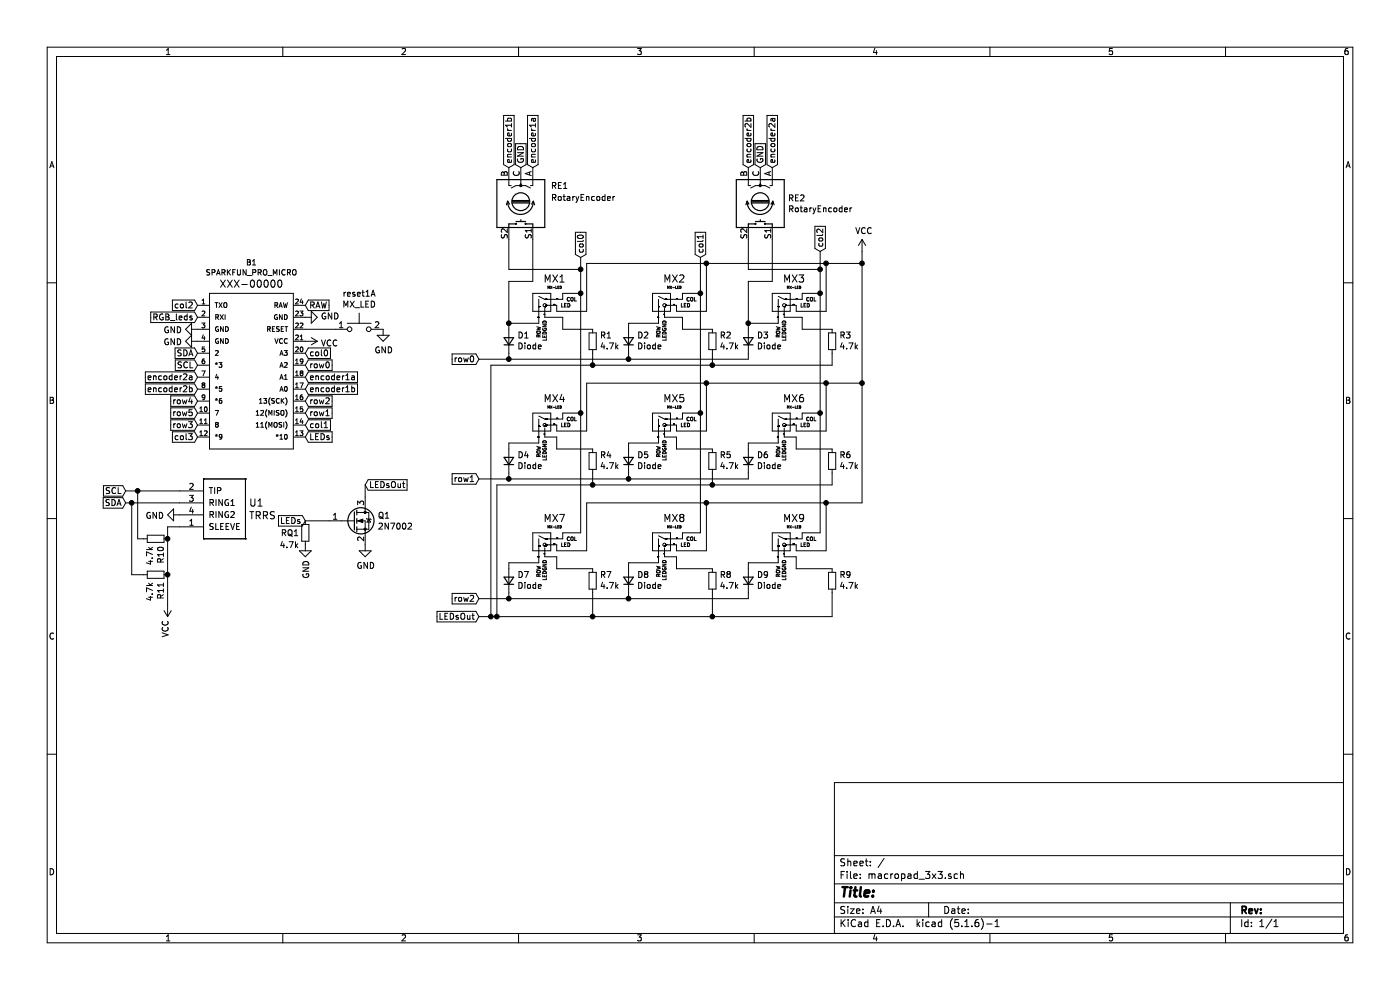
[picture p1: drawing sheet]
EESchema Schematic File Version 4
EELAYER 30 0
EELAYER END
$Descr A4 11693 8268
encoding utf-8
Sheet 1 1
Title ""
Date ""
Rev ""
Comp ""
Comment1 ""
Comment2 ""
Comment3 ""
Comment4 ""
$EndDescr
$Comp
L SparkFun-Boards:SPARKFUN_PRO_MICRO B1
U 1 1
P 2100 3100
F 0 "B1" H 2100 4010 45  0000 C CNN
F 1 "SPARKFUN_PRO_MICRO" H 2100 3926 45  0000 C CNN
F 2 "Boards:SPARKFUN_PRO_MICRO" H 2100 3900 20  0001 C CNN
F 3 "" H 2100 3100 50  0001 C CNN
F 4 "XXX-00000" H 2100 3831 60  0000 C CNN "Field4"
	1    2100 3100
	1    0    0    -1  
$EndComp
$Comp
L Device:D_Small D1
U 1 1
P 4250 2850
F 0 "D1" V 4296 2780 50  0000 R CNN
F 1 "Diode" V 4205 2780 50  0000 R CNN
F 2 "Keebio-Parts:Diode-Hybrid-Back" V 4250 2850 50  0001 C CNN
F 3 "~" V 4250 2850 50  0001 C CNN
	1    4250 2850
	0    -1   -1   0   
$EndComp
$Comp
L Device:D_Small D2
U 1 1
P 5250 2850
F 0 "D2" V 5296 2780 50  0000 R CNN
F 1 "Diode" V 5205 2780 50  0000 R CNN
F 2 "Keebio-Parts:Diode-Hybrid-Back" V 5250 2850 50  0001 C CNN
F 3 "~" V 5250 2850 50  0001 C CNN
	1    5250 2850
	0    -1   -1   0   
$EndComp
$Comp
L Device:D_Small D3
U 1 1
P 6250 2850
F 0 "D3" V 6296 2780 50  0000 R CNN
F 1 "Diode" V 6205 2780 50  0000 R CNN
F 2 "Keebio-Parts:Diode-Hybrid-Back" V 6250 2850 50  0001 C CNN
F 3 "~" V 6250 2850 50  0001 C CNN
	1    6250 2850
	0    -1   -1   0   
$EndComp
$Comp
L Device:D_Small D4
U 1 1
P 4250 3850
F 0 "D4" V 4296 3780 50  0000 R CNN
F 1 "Diode" V 4205 3780 50  0000 R CNN
F 2 "Keebio-Parts:Diode-Hybrid-Back" V 4250 3850 50  0001 C CNN
F 3 "~" V 4250 3850 50  0001 C CNN
	1    4250 3850
	0    -1   -1   0   
$EndComp
$Comp
L Device:D_Small D5
U 1 1
P 5250 3850
F 0 "D5" V 5296 3780 50  0000 R CNN
F 1 "Diode" V 5205 3780 50  0000 R CNN
F 2 "Keebio-Parts:Diode-Hybrid-Back" V 5250 3850 50  0001 C CNN
F 3 "~" V 5250 3850 50  0001 C CNN
	1    5250 3850
	0    -1   -1   0   
$EndComp
$Comp
L Device:D_Small D6
U 1 1
P 6250 3850
F 0 "D6" V 6296 3780 50  0000 R CNN
F 1 "Diode" V 6205 3780 50  0000 R CNN
F 2 "Keebio-Parts:Diode-Hybrid-Back" V 6250 3850 50  0001 C CNN
F 3 "~" V 6250 3850 50  0001 C CNN
	1    6250 3850
	0    -1   -1   0   
$EndComp
$Comp
L Device:D_Small D7
U 1 1
P 4250 4850
F 0 "D7" V 4296 4780 50  0000 R CNN
F 1 "Diode" V 4205 4780 50  0000 R CNN
F 2 "Keebio-Parts:Diode-Hybrid-Back" V 4250 4850 50  0001 C CNN
F 3 "~" V 4250 4850 50  0001 C CNN
	1    4250 4850
	0    -1   -1   0   
$EndComp
$Comp
L Device:D_Small D8
U 1 1
P 5250 4850
F 0 "D8" V 5296 4780 50  0000 R CNN
F 1 "Diode" V 5205 4780 50  0000 R CNN
F 2 "Keebio-Parts:Diode-Hybrid-Back" V 5250 4850 50  0001 C CNN
F 3 "~" V 5250 4850 50  0001 C CNN
	1    5250 4850
	0    -1   -1   0   
$EndComp
$Comp
L Device:D_Small D9
U 1 1
P 6250 4850
F 0 "D9" V 6296 4780 50  0000 R CNN
F 1 "Diode" V 6205 4780 50  0000 R CNN
F 2 "Keebio-Parts:Diode-Hybrid-Back" V 6250 4850 50  0001 C CNN
F 3 "~" V 6250 4850 50  0001 C CNN
	1    6250 4850
	0    -1   -1   0   
$EndComp
Wire Wire Line
	4500 2700 4250 2700
Wire Wire Line
	5500 2700 5250 2700
Wire Wire Line
	6500 2700 6250 2700
Wire Wire Line
	4500 3700 4250 3700
Wire Wire Line
	6500 3700 6250 3700
Text GLabel 4850 2150 1    50   Input ~ 0
col0
Text GLabel 5850 2150 1    50   Input ~ 0
col1
Text GLabel 6850 2100 1    50   Input ~ 0
col2
Text GLabel 4000 3000 0    50   Input ~ 0
row0
Text GLabel 4000 4000 0    50   Input ~ 0
row1
Text GLabel 4000 5000 0    50   Input ~ 0
row2
Text GLabel 2550 2950 2    50   Input ~ 0
col0
Text GLabel 2550 3050 2    50   Input ~ 0
row0
Text GLabel 2550 3150 2    50   Input ~ 0
encoder1a
Text GLabel 2550 3250 2    50   Input ~ 0
encoder1b
Text GLabel 2550 3350 2    50   Input ~ 0
row2
Text GLabel 1650 3150 0    50   Input ~ 0
encoder2a
Text GLabel 1650 3250 0    50   Input ~ 0
encoder2b
Text GLabel 1650 3350 0    50   Input ~ 0
row4
Text GLabel 1650 3450 0    50   Input ~ 0
row5
Text GLabel 2550 2550 2    50   Input ~ 0
RAW
Text GLabel 1650 2550 0    50   Input ~ 0
col2
$Comp
L Device:Rotary_Encoder_Switch RE2
U 1 1
P 6350 1700
F 0 "RE2" V 6304 1930 50  0000 L CNN
F 1 "RotaryEncoder" V 6395 1930 50  0000 L CNN
F 2 "Keebio-Parts:RotaryEncoder_EC11" H 6200 1860 50  0001 C CNN
F 3 "~" H 6350 1960 50  0001 C CNN
	1    6350 1700
	0    1    1    0   
$EndComp
$Comp
L Device:Rotary_Encoder_Switch RE1
U 1 1
P 4350 1700
F 0 "RE1" V 4200 1950 50  0000 L CNN
F 1 "RotaryEncoder" V 4300 1950 50  0000 L CNN
F 2 "Keebio-Parts:RotaryEncoder_EC11" H 4200 1860 50  0001 C CNN
F 3 "~" H 4350 1960 50  0001 C CNN
	1    4350 1700
	0    1    1    0   
$EndComp
Text GLabel 1650 3550 0    50   Input ~ 0
row3
Text GLabel 1650 3650 0    50   Input ~ 0
col3
Text GLabel 6350 1400 1    50   Input ~ 0
GND
Text GLabel 4350 1400 1    50   Input ~ 0
GND
Text GLabel 2550 3450 2    50   Input ~ 0
row1
Text GLabel 2550 3550 2    50   Input ~ 0
col1
Text GLabel 4450 1400 1    50   Input ~ 0
encoder1a
Text GLabel 4250 1400 1    50   Input ~ 0
encoder1b
Text GLabel 6450 1400 1    50   Input ~ 0
encoder2a
Text GLabel 6250 1400 1    50   Input ~ 0
encoder2b
$Comp
L power:GND #PWR0101
U 1 1
P 1650 2750
F 0 "#PWR0101" H 1650 2500 50  0001 C CNN
F 1 "GND" V 1655 2622 50  0000 R CNN
F 2 "" H 1650 2750 50  0001 C CNN
F 3 "" H 1650 2750 50  0001 C CNN
	1    1650 2750
	0    1    1    0   
$EndComp
$Comp
L power:GND #PWR0102
U 1 1
P 1650 2850
F 0 "#PWR0102" H 1650 2600 50  0001 C CNN
F 1 "GND" V 1655 2722 50  0000 R CNN
F 2 "" H 1650 2850 50  0001 C CNN
F 3 "" H 1650 2850 50  0001 C CNN
	1    1650 2850
	0    1    1    0   
$EndComp
$Comp
L power:GND #PWR0103
U 1 1
P 2550 2650
F 0 "#PWR0103" H 2550 2400 50  0001 C CNN
F 1 "GND" V 2555 2522 50  0000 R CNN
F 2 "" H 2550 2650 50  0001 C CNN
F 3 "" H 2550 2650 50  0001 C CNN
	1    2550 2650
	0    -1   -1   0   
$EndComp
$Comp
L power:VCC #PWR0104
U 1 1
P 2550 2850
F 0 "#PWR0104" H 2550 2700 50  0001 C CNN
F 1 "VCC" V 2565 2978 50  0000 L CNN
F 2 "" H 2550 2850 50  0001 C CNN
F 3 "" H 2550 2850 50  0001 C CNN
	1    2550 2850
	0    1    1    0   
$EndComp
$Comp
L power:VCC #PWR0105
U 1 1
P 1400 5050
F 0 "#PWR0105" H 1400 4900 50  0001 C CNN
F 1 "VCC" V 1415 5178 50  0000 L CNN
F 2 "" H 1400 5050 50  0001 C CNN
F 3 "" H 1400 5050 50  0001 C CNN
	1    1400 5050
	-1   0    0    1   
$EndComp
$Comp
L power:GND #PWR0106
U 1 1
P 1500 4300
F 0 "#PWR0106" H 1500 4050 50  0001 C CNN
F 1 "GND" V 1505 4172 50  0000 R CNN
F 2 "" H 1500 4300 50  0001 C CNN
F 3 "" H 1500 4300 50  0001 C CNN
	1    1500 4300
	0    1    1    0   
$EndComp
Text GLabel 1050 4200 0    50   Input ~ 0
SDA
Text GLabel 1050 4100 0    50   Input ~ 0
SCL
$Comp
L Device:R_Small R11
U 1 1
P 1300 4800
F 0 "R11" H 1359 4846 50  0000 L CNN
F 1 "4.7k" H 1359 4755 50  0000 L CNN
F 2 "Keebio-Parts:Resistor-Hybrid" H 1300 4800 50  0001 C CNN
F 3 "~" H 1300 4800 50  0001 C CNN
	1    1300 4800
	0    1    1    0   
$EndComp
$Comp
L Device:R_Small R10
U 1 1
P 1300 4500
F 0 "R10" H 1359 4546 50  0000 L CNN
F 1 "4.7k" H 1359 4455 50  0000 L CNN
F 2 "Keebio-Parts:Resistor-Hybrid" H 1300 4500 50  0001 C CNN
F 3 "~" H 1300 4500 50  0001 C CNN
	1    1300 4500
	0    1    1    0   
$EndComp
Text GLabel 1650 2950 0    50   Input ~ 0
SDA
Text GLabel 1650 3050 0    50   Input ~ 0
SCL
Wire Wire Line
	1500 4400 1400 4400
Wire Wire Line
	1400 4400 1400 4500
Connection ~ 1400 4500
Wire Wire Line
	1400 4500 1400 4800
Wire Wire Line
	1200 4800 1100 4800
Wire Wire Line
	1400 4800 1400 5050
Connection ~ 1400 4800
$Comp
L MX_Alps_Hybrid:MX-LED MX1
U 1 1
P 4550 2550
F 0 "MX1" H 4632 2774 60  0000 C CNN
F 1 "MX-LED" H 4632 2700 20  0000 C CNN
F 2 "Keebio-Parts:MX-Alps-Choc-1U" H 3925 2525 60  0001 C CNN
F 3 "" H 3925 2525 60  0001 C CNN
	1    4550 2550
	1    0    0    -1  
$EndComp
$Comp
L MX_Alps_Hybrid:MX-LED MX2
U 1 1
P 5550 2550
F 0 "MX2" H 5632 2774 60  0000 C CNN
F 1 "MX-LED" H 5632 2700 20  0000 C CNN
F 2 "Keebio-Parts:MX-Alps-Choc-1U" H 4925 2525 60  0001 C CNN
F 3 "" H 4925 2525 60  0001 C CNN
	1    5550 2550
	1    0    0    -1  
$EndComp
$Comp
L MX_Alps_Hybrid:MX-LED MX3
U 1 1
P 6550 2550
F 0 "MX3" H 6632 2774 60  0000 C CNN
F 1 "MX-LED" H 6632 2700 20  0000 C CNN
F 2 "Keebio-Parts:MX-Alps-Choc-1U" H 5925 2525 60  0001 C CNN
F 3 "" H 5925 2525 60  0001 C CNN
	1    6550 2550
	1    0    0    -1  
$EndComp
$Comp
L MX_Alps_Hybrid:MX-LED MX4
U 1 1
P 4550 3550
F 0 "MX4" H 4632 3774 60  0000 C CNN
F 1 "MX-LED" H 4632 3700 20  0000 C CNN
F 2 "Keebio-Parts:MX-Alps-Choc-1U" H 3925 3525 60  0001 C CNN
F 3 "" H 3925 3525 60  0001 C CNN
	1    4550 3550
	1    0    0    -1  
$EndComp
$Comp
L MX_Alps_Hybrid:MX-LED MX5
U 1 1
P 5550 3550
F 0 "MX5" H 5632 3774 60  0000 C CNN
F 1 "MX-LED" H 5632 3700 20  0000 C CNN
F 2 "Keebio-Parts:MX-Alps-Choc-1U" H 4925 3525 60  0001 C CNN
F 3 "" H 4925 3525 60  0001 C CNN
	1    5550 3550
	1    0    0    -1  
$EndComp
$Comp
L MX_Alps_Hybrid:MX-LED MX6
U 1 1
P 6550 3550
F 0 "MX6" H 6632 3774 60  0000 C CNN
F 1 "MX-LED" H 6632 3700 20  0000 C CNN
F 2 "Keebio-Parts:MX-Alps-Choc-1U" H 5925 3525 60  0001 C CNN
F 3 "" H 5925 3525 60  0001 C CNN
	1    6550 3550
	1    0    0    -1  
$EndComp
$Comp
L MX_Alps_Hybrid:MX-LED MX7
U 1 1
P 4550 4550
F 0 "MX7" H 4632 4774 60  0000 C CNN
F 1 "MX-LED" H 4632 4700 20  0000 C CNN
F 2 "Keebio-Parts:MX-Alps-Choc-1U" H 3925 4525 60  0001 C CNN
F 3 "" H 3925 4525 60  0001 C CNN
	1    4550 4550
	1    0    0    -1  
$EndComp
$Comp
L MX_Alps_Hybrid:MX-LED MX8
U 1 1
P 5550 4550
F 0 "MX8" H 5632 4774 60  0000 C CNN
F 1 "MX-LED" H 5632 4700 20  0000 C CNN
F 2 "Keebio-Parts:MX-Alps-Choc-1U" H 4925 4525 60  0001 C CNN
F 3 "" H 4925 4525 60  0001 C CNN
	1    5550 4550
	1    0    0    -1  
$EndComp
$Comp
L MX_Alps_Hybrid:MX-LED MX9
U 1 1
P 6550 4550
F 0 "MX9" H 6632 4774 60  0000 C CNN
F 1 "MX-LED" H 6632 4700 20  0000 C CNN
F 2 "Keebio-Parts:MX-Alps-Choc-1U" H 5925 4525 60  0001 C CNN
F 3 "" H 5925 4525 60  0001 C CNN
	1    6550 4550
	1    0    0    -1  
$EndComp
Text GLabel 1650 2650 0    50   Input ~ 0
RGB_leds
Text GLabel 2550 3650 2    50   Input ~ 0
LEDs
$Comp
L keebio:MX_LED reset1
U 1 1
P 3000 2750
F 0 "reset1" H 3000 3050 50  0000 C CNN
F 1 "MX_LED" H 3000 2959 50  0000 C CNN
F 2 "Keebio-Parts:SW_SPST_3x3" H 3000 2750 50  0001 C CNN
F 3 "" H 3000 2750 50  0001 C CNN
	1    3000 2750
	1    0    0    -1  
$EndComp
$Comp
L power:GND #PWR0107
U 1 1
P 3200 2750
F 0 "#PWR0107" H 3200 2500 50  0001 C CNN
F 1 "GND" H 3205 2577 50  0000 C CNN
F 2 "" H 3200 2750 50  0001 C CNN
F 3 "" H 3200 2750 50  0001 C CNN
	1    3200 2750
	1    0    0    -1  
$EndComp
Wire Wire Line
	2550 2750 2800 2750
Text GLabel 2550 4350 0    50   Input ~ 0
LEDs
$Comp
L power:GND #PWR0108
U 1 1
P 3050 4550
F 0 "#PWR0108" H 3050 4300 50  0001 C CNN
F 1 "GND" H 3055 4377 50  0000 C CNN
F 2 "" H 3050 4550 50  0001 C CNN
F 3 "" H 3050 4550 50  0001 C CNN
	1    3050 4550
	1    0    0    -1  
$EndComp
Text GLabel 3050 4050 2    50   Input ~ 0
LEDsOut
Wire Wire Line
	3050 4050 3050 4150
Text GLabel 4000 5150 0    50   Input ~ 0
LEDsOut
$Comp
L Device:R_Small R1
U 1 1
P 4950 2850
F 0 "R1" H 4891 2804 50  0000 R CNN
F 1 "4.7k" H 4891 2895 50  0000 R CNN
F 2 "Keebio-Parts:Resistor-Hybrid" H 4950 2850 50  0001 C CNN
F 3 "~" H 4950 2850 50  0001 C CNN
	1    4950 2850
	-1   0    0    1   
$EndComp
Wire Wire Line
	4250 2700 4250 2750
Wire Wire Line
	4250 2950 4250 3000
Wire Wire Line
	5250 2950 5250 3000
Wire Wire Line
	5250 2700 5250 2750
Wire Wire Line
	6250 2700 6250 2750
Wire Wire Line
	6250 2950 6250 3000
$Comp
L Device:R_Small R2
U 1 1
P 5950 2850
F 0 "R2" H 5891 2804 50  0000 R CNN
F 1 "4.7k" H 5891 2895 50  0000 R CNN
F 2 "Keebio-Parts:Resistor-Hybrid" H 5950 2850 50  0001 C CNN
F 3 "~" H 5950 2850 50  0001 C CNN
	1    5950 2850
	-1   0    0    1   
$EndComp
$Comp
L Device:R_Small R3
U 1 1
P 6950 2850
F 0 "R3" H 6891 2804 50  0000 R CNN
F 1 "4.7k" H 6891 2895 50  0000 R CNN
F 2 "Keebio-Parts:Resistor-Hybrid" H 6950 2850 50  0001 C CNN
F 3 "~" H 6950 2850 50  0001 C CNN
	1    6950 2850
	-1   0    0    1   
$EndComp
Wire Wire Line
	4250 3700 4250 3750
Wire Wire Line
	4250 3950 4250 4000
Wire Wire Line
	6250 3700 6250 3750
Wire Wire Line
	6250 3950 6250 4000
$Comp
L Device:R_Small R4
U 1 1
P 4950 3850
F 0 "R4" H 4891 3804 50  0000 R CNN
F 1 "4.7k" H 4891 3895 50  0000 R CNN
F 2 "Keebio-Parts:Resistor-Hybrid" H 4950 3850 50  0001 C CNN
F 3 "~" H 4950 3850 50  0001 C CNN
	1    4950 3850
	-1   0    0    1   
$EndComp
$Comp
L Device:R_Small R5
U 1 1
P 5950 3850
F 0 "R5" H 5891 3804 50  0000 R CNN
F 1 "4.7k" H 5891 3895 50  0000 R CNN
F 2 "Keebio-Parts:Resistor-Hybrid" H 5950 3850 50  0001 C CNN
F 3 "~" H 5950 3850 50  0001 C CNN
	1    5950 3850
	-1   0    0    1   
$EndComp
$Comp
L Device:R_Small R6
U 1 1
P 6950 3850
F 0 "R6" H 6891 3804 50  0000 R CNN
F 1 "4.7k" H 6891 3895 50  0000 R CNN
F 2 "Keebio-Parts:Resistor-Hybrid" H 6950 3850 50  0001 C CNN
F 3 "~" H 6950 3850 50  0001 C CNN
	1    6950 3850
	-1   0    0    1   
$EndComp
$Comp
L Device:R_Small R7
U 1 1
P 4950 4850
F 0 "R7" H 4891 4804 50  0000 R CNN
F 1 "4.7k" H 4891 4895 50  0000 R CNN
F 2 "Keebio-Parts:Resistor-Hybrid" H 4950 4850 50  0001 C CNN
F 3 "~" H 4950 4850 50  0001 C CNN
	1    4950 4850
	-1   0    0    1   
$EndComp
$Comp
L Device:R_Small R8
U 1 1
P 5950 4850
F 0 "R8" H 5891 4804 50  0000 R CNN
F 1 "4.7k" H 5891 4895 50  0000 R CNN
F 2 "Keebio-Parts:Resistor-Hybrid" H 5950 4850 50  0001 C CNN
F 3 "~" H 5950 4850 50  0001 C CNN
	1    5950 4850
	-1   0    0    1   
$EndComp
$Comp
L Device:R_Small R9
U 1 1
P 6950 4850
F 0 "R9" H 6891 4804 50  0000 R CNN
F 1 "4.7k" H 6891 4895 50  0000 R CNN
F 2 "Keebio-Parts:Resistor-Hybrid" H 6950 4850 50  0001 C CNN
F 3 "~" H 6950 4850 50  0001 C CNN
	1    6950 4850
	-1   0    0    1   
$EndComp
$Comp
L power:VCC #PWR0111
U 1 1
P 7200 2100
F 0 "#PWR0111" H 7200 1950 50  0001 C CNN
F 1 "VCC" H 7215 2273 50  0000 C CNN
F 2 "" H 7200 2100 50  0001 C CNN
F 3 "" H 7200 2100 50  0001 C CNN
	1    7200 2100
	1    0    0    -1  
$EndComp
Wire Wire Line
	5550 3650 5650 3650
Wire Wire Line
	5650 3650 5650 3750
Wire Wire Line
	6550 3650 6650 3650
Wire Wire Line
	6650 3650 6650 3750
Wire Wire Line
	6550 4650 6650 4650
Wire Wire Line
	6650 4650 6650 4750
Wire Wire Line
	5550 4650 5650 4650
Wire Wire Line
	5650 4650 5650 4750
Wire Wire Line
	4550 4650 4650 4650
Wire Wire Line
	4650 4650 4650 4750
$Comp
L keebio:TRRS U1
U 1 1
P 1850 4500
F 0 "U1" H 2078 4803 60  0000 L CNN
F 1 "TRRS" H 2078 4697 60  0000 L CNN
F 2 "Keebio-Parts:TRRS-PJ-320A" H 2000 4500 60  0001 C CNN
F 3 "" H 2000 4500 60  0001 C CNN
	1    1850 4500
	1    0    0    -1  
$EndComp
Wire Wire Line
	4550 2650 4700 2650
Wire Wire Line
	4700 2650 4700 2750
Wire Wire Line
	5550 2650 5700 2650
Wire Wire Line
	5700 2650 5700 2750
Wire Wire Line
	6550 2650 6700 2650
Wire Wire Line
	6700 2650 6700 2750
Wire Wire Line
	6650 4550 6650 4600
Wire Wire Line
	6650 2550 6650 2600
Wire Wire Line
	5650 4550 5650 4600
Wire Wire Line
	4650 4550 4650 4600
Wire Wire Line
	4650 3550 4650 3600
Wire Wire Line
	5650 3550 5650 3600
Wire Wire Line
	5700 4500 5700 4450
Wire Wire Line
	6700 4500 6700 4450
Wire Wire Line
	4700 3450 4700 3500
Wire Wire Line
	5700 3450 5700 3500
Wire Wire Line
	6700 3450 6700 3500
Wire Wire Line
	4950 3950 4950 4050
Connection ~ 4950 4050
Wire Wire Line
	4550 3650 4650 3650
Wire Wire Line
	4650 3650 4650 3750
Wire Wire Line
	4650 3750 4950 3750
Wire Wire Line
	4650 4750 4950 4750
Wire Wire Line
	5650 4750 5950 4750
Wire Wire Line
	6650 4750 6950 4750
Wire Wire Line
	6900 4600 6900 4200
Wire Wire Line
	6650 4600 6900 4600
Connection ~ 6900 4200
Wire Wire Line
	5900 4600 5900 4200
Wire Wire Line
	5650 4600 5900 4600
Connection ~ 5900 4200
Wire Wire Line
	5900 4200 6900 4200
Wire Wire Line
	4900 4600 4900 4200
Wire Wire Line
	4650 4600 4900 4600
Wire Wire Line
	4900 4200 5900 4200
Wire Wire Line
	4900 3600 4900 3200
Wire Wire Line
	4650 3600 4900 3600
Wire Wire Line
	5650 3750 5950 3750
Wire Wire Line
	4950 4050 5950 4050
Wire Wire Line
	5950 3950 5950 4050
Connection ~ 5950 4050
Wire Wire Line
	6650 3750 6950 3750
Wire Wire Line
	6950 4050 6950 3950
Wire Wire Line
	5950 4050 6950 4050
Wire Wire Line
	6900 4200 7200 4200
Wire Wire Line
	4700 4500 4700 4450
Wire Wire Line
	4700 4450 4850 4450
Wire Wire Line
	4850 4450 4850 3450
Wire Wire Line
	5700 4450 5850 4450
Wire Wire Line
	6650 3600 6650 3550
Wire Wire Line
	6650 3600 6900 3600
Wire Wire Line
	6900 3600 6900 3200
Connection ~ 6900 3200
Wire Wire Line
	6900 3200 7200 3200
Connection ~ 7200 3200
Wire Wire Line
	7200 3200 7200 4200
Wire Wire Line
	6700 4450 6850 4450
Wire Wire Line
	4700 3450 4850 3450
Wire Wire Line
	4950 2950 4950 3050
Connection ~ 4950 3050
Wire Wire Line
	4700 2750 4950 2750
Wire Wire Line
	4850 3450 4850 2450
Wire Wire Line
	4850 2450 4700 2450
Wire Wire Line
	4700 2450 4700 2500
Connection ~ 4850 3450
Wire Wire Line
	5950 2950 5950 3050
Wire Wire Line
	4950 3050 5950 3050
Wire Wire Line
	5700 2750 5950 2750
Connection ~ 5950 3050
Wire Wire Line
	6950 3050 6950 2950
Wire Wire Line
	5950 3050 6950 3050
Wire Wire Line
	6700 2750 6950 2750
Wire Wire Line
	5650 3600 5900 3600
Wire Wire Line
	5700 2500 5700 2450
Wire Wire Line
	5700 2450 5850 2450
Wire Wire Line
	5700 3450 5850 3450
Wire Wire Line
	5850 3450 5850 2450
Connection ~ 5850 2450
Wire Wire Line
	4900 3200 5900 3200
Wire Wire Line
	5850 3450 5850 4450
Connection ~ 5850 3450
Connection ~ 4850 2450
Wire Wire Line
	6700 3450 6850 3450
Wire Wire Line
	6700 2450 6700 2500
Wire Wire Line
	6700 2450 6850 2450
Wire Wire Line
	6850 2450 6850 3450
Connection ~ 6850 2450
Wire Wire Line
	7200 2100 7200 2200
Wire Wire Line
	6650 2600 6900 2600
Wire Wire Line
	6900 2600 6900 2200
Wire Wire Line
	6900 2200 7200 2200
Connection ~ 7200 2200
Wire Wire Line
	7200 2200 7200 3200
Wire Wire Line
	5650 2550 5650 2600
Wire Wire Line
	5650 2600 5900 2600
Wire Wire Line
	5900 2600 5900 2200
Wire Wire Line
	5900 2200 6900 2200
Connection ~ 6900 2200
Wire Wire Line
	5850 2150 5850 2450
Wire Wire Line
	4650 2550 4650 2600
Wire Wire Line
	4650 2600 4900 2600
Wire Wire Line
	4900 2600 4900 2200
Wire Wire Line
	4900 2200 5900 2200
Connection ~ 5900 2200
Wire Wire Line
	5900 3600 5900 3200
Connection ~ 5900 3200
Wire Wire Line
	5900 3200 6900 3200
Wire Wire Line
	6850 4450 6850 3450
Connection ~ 6850 3450
Wire Wire Line
	5250 3950 5250 4000
Wire Wire Line
	5250 3750 5250 3700
Wire Wire Line
	5250 3700 5500 3700
Wire Wire Line
	6250 4750 6250 4700
Wire Wire Line
	6250 4700 6500 4700
Wire Wire Line
	6250 4950 6250 5000
Wire Wire Line
	5250 4750 5250 4700
Wire Wire Line
	5250 4700 5500 4700
Wire Wire Line
	5250 4950 5250 5000
Wire Wire Line
	4250 4700 4250 4750
Wire Wire Line
	4250 4950 4250 5000
Wire Wire Line
	4250 4700 4500 4700
Wire Wire Line
	4150 4050 4950 4050
Wire Wire Line
	4100 3050 4950 3050
Wire Wire Line
	4000 3000 4250 3000
Connection ~ 4250 3000
Wire Wire Line
	4250 3000 5250 3000
Connection ~ 5250 3000
Wire Wire Line
	5250 3000 6250 3000
Wire Wire Line
	4250 4000 5250 4000
Wire Wire Line
	5250 4000 6250 4000
Connection ~ 5250 4000
Wire Wire Line
	4250 4000 4000 4000
Connection ~ 4250 4000
Wire Wire Line
	4250 5000 4000 5000
Connection ~ 4250 5000
Wire Wire Line
	4250 5000 5250 5000
Connection ~ 5250 5000
Wire Wire Line
	5250 5000 6250 5000
Wire Wire Line
	4000 5150 4100 5150
Wire Wire Line
	4950 5150 5950 5150
Connection ~ 4950 5150
Wire Wire Line
	5950 5150 6950 5150
Connection ~ 5950 5150
Wire Wire Line
	6950 4950 6950 5150
Wire Wire Line
	5950 4950 5950 5150
Wire Wire Line
	4950 4950 4950 5150
Wire Wire Line
	4150 4050 4150 5150
Connection ~ 4150 5150
Wire Wire Line
	4150 5150 4950 5150
Wire Wire Line
	4100 5150 4100 3050
Connection ~ 4100 5150
Wire Wire Line
	4100 5150 4150 5150
Wire Wire Line
	1500 4100 1150 4100
Wire Wire Line
	1150 4100 1150 4500
Wire Wire Line
	1150 4500 1200 4500
Wire Wire Line
	1150 4100 1050 4100
Connection ~ 1150 4100
Wire Wire Line
	1500 4200 1100 4200
Wire Wire Line
	1100 4200 1100 4800
Connection ~ 1100 4200
Wire Wire Line
	1100 4200 1050 4200
$Comp
L Device:R_Small RQ1
U 1 1
P 2550 4450
F 0 "RQ1" H 2500 4450 50  0000 R CNN
F 1 "4.7k" H 2500 4350 50  0000 R CNN
F 2 "Keebio-Parts:Resistor-Hybrid-Back" H 2550 4450 50  0001 C CNN
F 3 "~" H 2550 4450 50  0001 C CNN
	1    2550 4450
	1    0    0    -1  
$EndComp
Wire Wire Line
	2550 4350 2750 4350
$Comp
L power:GND #PWR0109
U 1 1
P 2550 4550
F 0 "#PWR0109" H 2550 4300 50  0001 C CNN
F 1 "GND" V 2555 4422 50  0000 R CNN
F 2 "" H 2550 4550 50  0001 C CNN
F 3 "" H 2550 4550 50  0001 C CNN
	1    2550 4550
	1    0    0    -1  
$EndComp
$Comp
L Transistor_FET:2N7002 Q1
U 1 1
P 2950 4350
F 0 "Q1" H 3154 4396 50  0000 L CNN
F 1 "2N7002" H 3154 4305 50  0000 L CNN
F 2 "Keebio-Parts:SOT-23_Handsoldering" H 3150 4275 50  0001 L CIN
F 3 "https://www.fairchildsemi.com/datasheets/2N/2N7002.pdf" H 2950 4350 50  0001 L CNN
	1    2950 4350
	1    0    0    -1  
$EndComp
Wire Wire Line
	4850 2150 4850 2250
Wire Wire Line
	4250 2000 4250 2250
Wire Wire Line
	4250 2250 4850 2250
Connection ~ 4850 2250
Wire Wire Line
	4850 2250 4850 2450
Wire Wire Line
	4450 2000 4450 2350
Wire Wire Line
	4450 2350 4250 2350
Wire Wire Line
	4250 2350 4250 2700
Connection ~ 4250 2700
Wire Wire Line
	6850 2100 6850 2250
Wire Wire Line
	6250 2000 6250 2250
Wire Wire Line
	6250 2250 6850 2250
Connection ~ 6850 2250
Wire Wire Line
	6850 2250 6850 2450
Wire Wire Line
	6450 2000 6450 2350
Wire Wire Line
	6450 2350 6250 2350
Wire Wire Line
	6250 2350 6250 2700
Connection ~ 6250 2700
$EndSCHEMATC
